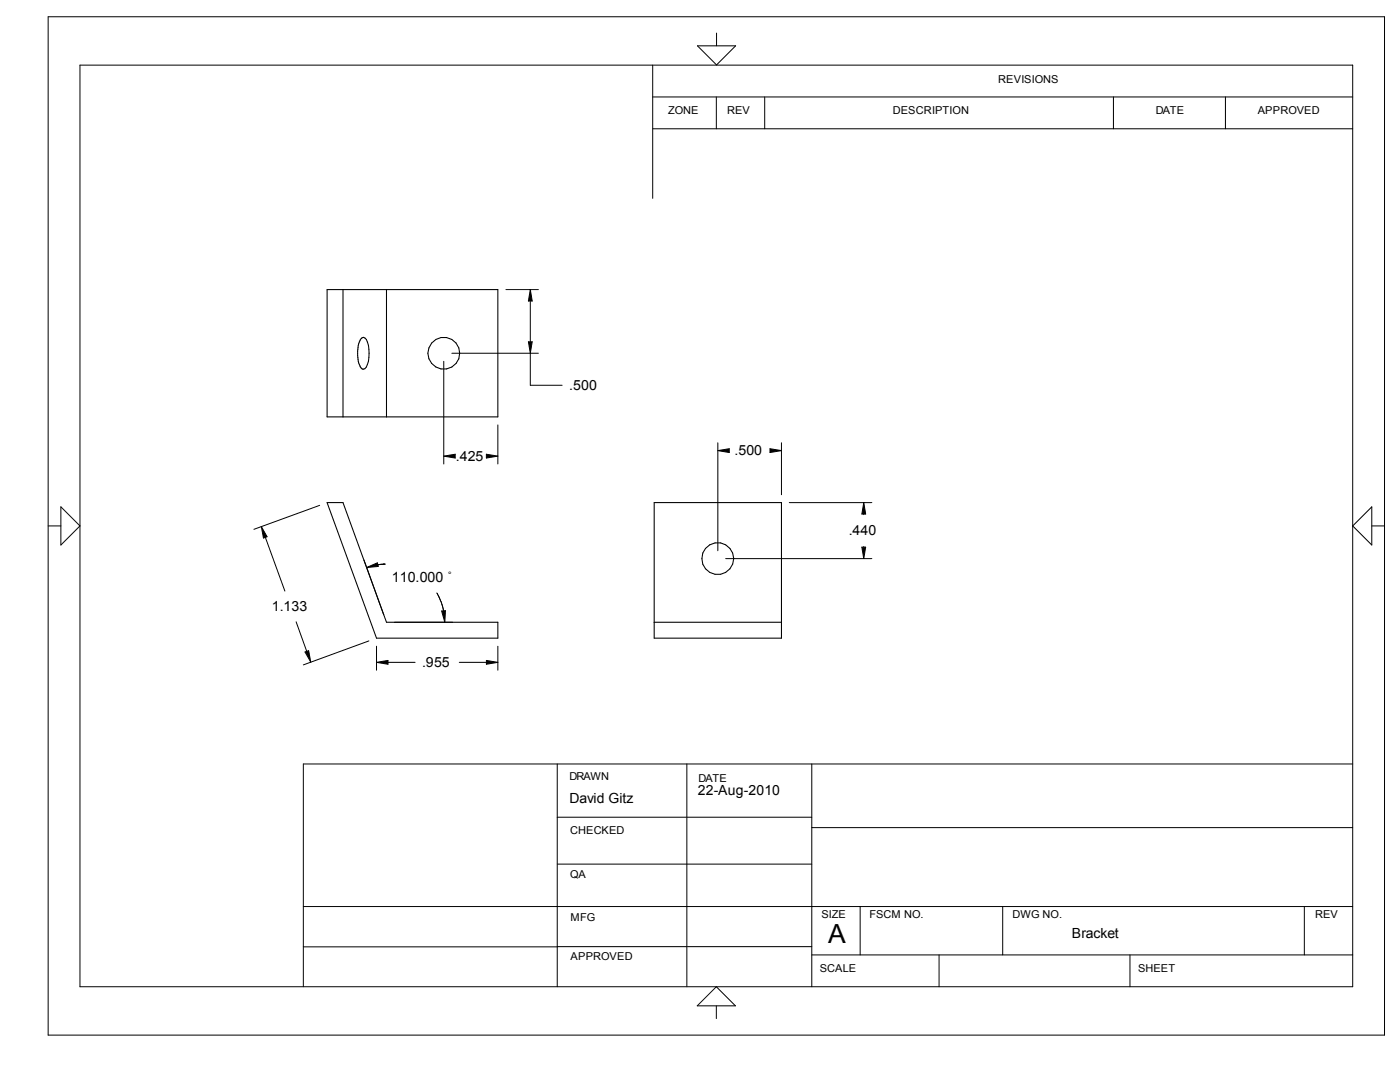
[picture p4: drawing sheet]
<svg xmlns="http://www.w3.org/2000/svg" width="279mm" height="216mm" viewBox="0 0 279 216" stroke-linecap="round" stroke-linejoin="round" font-family="sans-serif">
<g fill="none" stroke="#000" stroke-width=".21">
<path d="M65.3 57.8h34.1v25.4h-34.1zM68.5 57.8v25.4M77.1 57.8v25.4M71.9 67.7l.6-.4a1.67 1.67 0 0 1 1 1.6l.1 .8a4.9 4.9 0 0 1-.8 3.9l-.4 .1a3.1 3.1 0 0 1-1-2.8 5.6 5.6 0 0 1 .5-3.2zM65.3 100.3h3.2l8.6 23.9h22.3v3.1h-24.3zM130.6 100.3h25.4v27h-25.4zM130.6 124.2h25.4"/>
<circle cx="88.6" cy="70.5" r="3.2"/>
<circle cx="143.2" cy="111.5" r="3.2"/>
</g>
<g fill="none" stroke="#000" stroke-width=".2">
<path d="M9.6 3.3h266.7v203.2h-266.7zM16 13h254v183.9h-254zM130.3 19.3h139.7M130.3 13v26.6M139.2 9.1h7.6l-3.8 3.9zM143 19.3v6.4M143 6.6v2.5M152.6 19.3v6.4M222.2 19.3v6.4M244.6 19.3v6.4M130.3 25.7h139.7M101 57.8h6.4"/>
<path d="M105.8 57.8l.4 2.3h-.7zM88.6 72.1v20.5M90.2 70.5h17.2M105.5 68.2h.7l-.4 2.3zM105.8 70.5v6.4h6.4M105.8 60.1v8.1M88.6 91l2.2-.4v.8zM97.1 90.6l2.3 .4-2.3 .4zM99.4 84.8v7.8M143.3 88.3v21.6M143.3 89.9l2.2-.4v.8zM153.7 89.5l2.3 .4-2.3 .4z"/>
<path d="M156 88.3v10.4M9.6 104.9h2.5M12.1 101.1l3.9 3.8-3.9 3.9zM52.2 105.1l1.1 2-.7 .3zM53 107.2l3.9 10.7M63.8 100.8l-13.1 4.8M72.6 111.8l4 10.9M73.2 113.2l2.1-.9 .2 .7zM76.9 112.6l-1.5 .1M87.2 118.3l.9 2.1 .4 1.5M144.8 111.5h29.2M157.5 100.3h16.5"/>
<path d="M172 109.2h.8l-.4 2.3zM172.4 100.3l.4 2.3h-.8zM172.4 102.6v.1M172.4 109.1v.1M273.8 101.1v7.7l-3.8-3.9zM273.8 104.9h2.5M59.1 124.1l2.1 5.9M60.9 130.1l.7-.3 .4 2.3zM73.6 127.9l-13.1 4.8M75.1 128.9v4.8M75.1 132.2l2.3-.4v.7zM77.4 132.2h5.4"/>
<path d="M78.7 124.2h11.6M88.1 121.9l.8-.1-.1 2.4zM91.7 132.2h5.4M97.1 131.8l2.3 .4-2.3 .3zM99.4 128.9v4.8M111.2 152.4v44.5M137.1 152.4v44.5M162 152.4v44.5M270 152.4h-209.5v44.5M111.2 172.4h50.8M111.2 163.1h50.8M162 165.1h108"/>
<path d="M60.5 188.9h50.7M60.5 180.9h209.5M111.2 188.9h50.8M143 196.9l3.8 3.8h-7.7zM162 190.5h108M171.7 180.9v9.6M187.4 190.5v6.4M200.1 180.9v9.6M225.5 190.5v6.4M260.3 180.9v9.6M143 200.7v2.5"/>
</g>
<g fill="#000">
<path d="M105.5 57.8h.7v2.3h-.7zM105.5 68.2h.7v2.3h-.7zM88.6 90.7h2.2v.7h-2.2zM97.1 90.7h2.3v.7h-2.3zM143.3 89.6h2.2v.7h-2.2zM153.7 89.6h2.3v.7h-2.3zM52.2 105.2h1.1v2.2h-1.1zM73.3 112.4h2.2v.8h-2.2zM172 109.2h.8v2.3h-.8zM172 100.3h.8v2.3h-.8zM60.9 129.9h1.1v2.2h-1.1zM75.1 131.8h2.3v.7h-2.3z"/>
<path d="M88.1 121.9h.8v2.3h-.8zM97.1 131.8h2.3v.7h-2.3z"/>
</g>
<text font-size="5.3" x="165.3" y="188.3">A</text>
<g font-size="2.8">
<text x="113.6" y="77.8">.500</text>
<text x="91" y="91.9">.425</text>
<text x="146.6" y="90.8">.500</text>
<text x="169.4" y="106.8">.440</text>
<text x="78.2" y="116.1">110.000 ˚</text>
<text x="54.2" y="122">1.133</text>
<text x="84.2" y="133.1">.955</text>
<text x="113.7" y="160.2">David Gitz</text>
<text x="139.3" y="158.6">22-Aug-2010</text>
<text x="213.9" y="187.2">Bracket</text>
</g>
<g font-size="2.2">
<text x="199.2" y="16.6">REVISIONS</text>
<text x="133.4" y="22.8">ZONE</text>
<text x="145.1" y="22.8">REV</text>
<text x="178.2" y="22.8">DESCRIPTION</text>
<text x="230.7" y="22.8">DATE</text>
<text x="251" y="22.8">APPROVED</text>
<text x="113.7" y="155.7">DRAWN</text>
<text x="139.4" y="156">DATE</text>
<text x="113.8" y="166.3">CHECKED</text>
<text x="113.8" y="175.2">QA</text>
<text x="113.9" y="183.7">MFG</text>
<text x="164" y="183.2">SIZE</text>
<text x="173.5" y="183.2">FSCM NO.</text>
<text x="202.1" y="183.2">DWG NO.</text>
<text x="262.5" y="183.2">REV</text>
<text x="113.9" y="191.6">APPROVED</text>
<text x="163.6" y="193.9">SCALE</text>
<text x="227.1" y="193.9">SHEET</text>
</g>
</svg>
